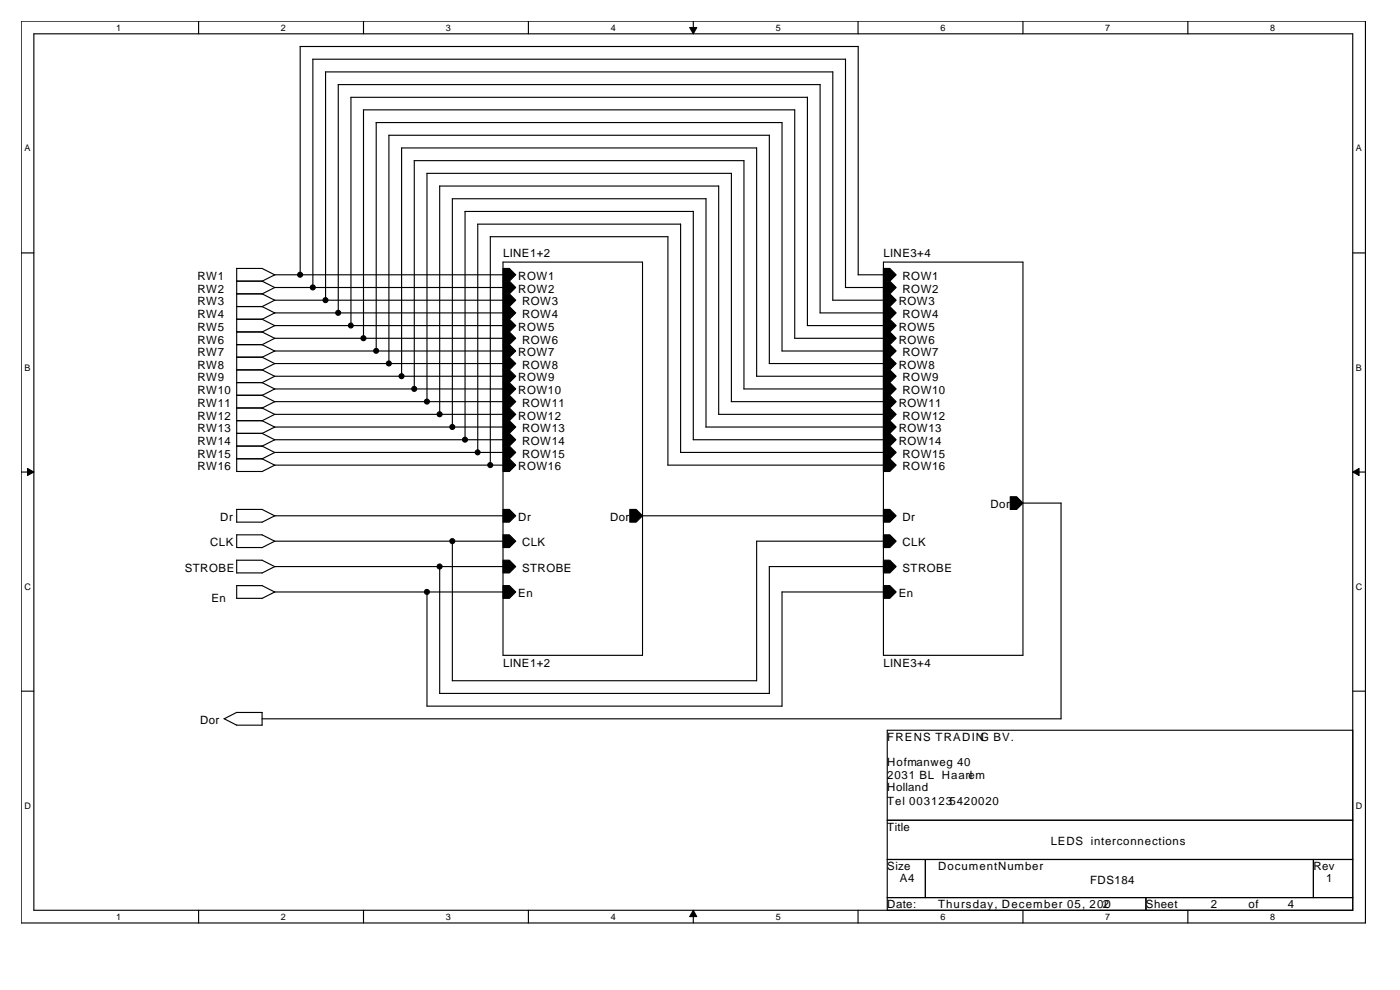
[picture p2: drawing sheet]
<svg xmlns="http://www.w3.org/2000/svg" width="420mm" height="297mm" viewBox="0 0 420 297" stroke-linecap="round" stroke-linejoin="round" font-family="sans-serif">
<g fill="none" stroke="#000" stroke-width=".34">
<path d="M6.3 6.3h403.5v270.6h-403.5zM10.2 10.1h395.8v263h-395.8zM59.6 6.3v3.8M90 14h167.6M90.1 14v68.5M109.1 6.3v3.8M158.6 6.3v3.8M208.1 6.3v3.8M253.7 17.7v68.6M253.7 17.8h-159.8v68.5M257.5 6.3v3.8M257.6 13.9v68.6"/>
<path d="M307 6.3v3.8M356.5 6.3v3.8M101.5 25.4l144.6-.1v68.6h19M101.5 25.4v68.5M105.3 29.2h137v68.5M105.3 29.2v68.5M109.1 33l129.4-.1v68.6M109.1 33v68.5M112.9 36.8l121.8-.1v68.6h30.4M112.9 36.8v68.6M249.9 21.5v68.6h15.2M249.9 21.6h-152.2v68.5"/>
<path d="M116.7 40.6h114.2M116.7 40.6v68.5M128.1 52h91.4v68.5M128.1 52v68.6M131.9 55.8h83.8M132 55.8v68.6M211.9 59.6h-76.1v68.6M211.9 59.6v68.5M215.7 55.8v68.5M227.1 44.4v68.5M227.1 44.4h-106.6v68.5M230.9 40.5v68.6h34.2"/>
<path d="M6.3 75.9h3.9M143.3 67.3l61-.1-.1 68.5h60.9M143.4 67.3v68.5M151 78.6h41.8v118h-41.8zM200.4 71v68.6M200.4 71h-53.3l.1 68.6M208.1 63.4v68.5h57M208.1 63.4h-68.6l.1 68.6M265.1 78.6h41.9v118h-41.9zM406 75.9h3.8M71 84.4h7.7M71 88.2h7.7"/>
<path d="M71 92h7.7M71 95.8h7.7M71 99.6h7.7M71 80.5h7.7M71 80.5v61M78.7 80.5l3.8 2M78.7 84.4l3.8 1.9M78.7 88.2l3.8 1.9M78.7 99.6l3.8 1.9M151 82.5h-68.5l-3.9 1.9M151 86.3h-68.5l-3.9 1.9M151 90.1h-68.5l-3.9 1.9 3.9 1.9"/>
<path d="M151 93.9h-68.5l-3.9 1.9 3.9 1.9M151 97.7h-68.5l-3.9 1.9M242.3 97.7h22.8M253.7 86.3h11.4M257.5 82.5h7.6M71 103.4h7.7M71 107.2h7.7M71 111h7.7M71 114.8h7.7M71 118.6h7.7M78.7 103.4l3.8 2M78.7 107.2l3.8 1.9"/>
<path d="M78.7 111l3.8 1.9M78.7 114.8l3.8 1.9M151 101.5h-68.5l-3.9 1.9M151 105.3h-68.5l-3.9 1.9M151 109.1h-68.5l-3.9 1.9M151 112.9h-68.5l-3.9 1.9M151 116.7h-68.5l-3.9 1.9 3.9 2M223.2 116.7h41.9M223.3 116.7v-68.5h-99v68.5M227 112.9h38.1M238.5 101.5h26.6M71 122.4h7.7"/>
<path d="M71 126.2h7.7M71 130h7.7M71 133.8h7.7M71 137.7h7.7M78.7 126.2l3.8 2M78.7 130l3.8 2M151 120.5h-68.5l-3.9 2 3.9 1.9M151 124.3h-68.5l-3.9 2M151 128.1h-68.5l-3.9 2M151 131.9h-68.5l-3.9 2 3.9 1.9M151 135.7h-68.5l-3.8 2 3.8 1.9M151 139.6h-68.5l-3.9 1.9"/>
<path d="M200.4 139.6h64.7M211.8 128.1h53.3M215.6 124.3h49.5M219.5 120.5h45.6M6.3 141.6h3.9M71 156.7h7.7M71 141.5h7.7M78.7 152.9l3.8 1.9M78.7 152.9l-7.7-.1v3.9M151 154.8h-68.5l-3.9 1.9M192.8 154.8h72.4M307 150.9h11.5"/>
<path d="M318.4 150.9v64.8h-239.8M406 141.6h3.8M71 171.9h7.7M71 160.4v3.9M71 175.7v3.8M71 160.5h7.7M71 175.7h7.7M78.7 160.5l3.8 1.9M78.7 168.1l3.8 1.9M78.7 175.7l3.8 2M78.7 168.1l-7.7-.1v3.9M128.1 177.6v34.3"/>
<path d="M132 170v38.1M135.8 162.3l-.1 41.9h91.4M151 162.4h-68.5l-3.9 1.9h-7.6M151 170h-68.5l-3.9 1.9M151 177.6h-68.5l-3.9 2-7.6-.1M227 162.4h38.1M227.1 162.4v41.9M265.1 170h-34.3l.1 38.1M265.1 177.6h-30.4v34.3h-106.6M6.3 207.4h3.9M67.2 215.6l3.8 2M71 217.6h7.7"/>
<path d="M78.7 213.8v3.8M78.7 213.8l-7.6-.1-3.8 2M131.9 208.1h99M406 207.4h3.8M406 219.1h-139.7v54M266.3 246.1h139.7M266.3 257.9h139.7M277.7 257.9v11.4M394.2 257.9v11.4M59.6 273.1v3.8M109.1 273.1v3.8M158.6 273.1v3.8"/>
<path d="M208.1 273.1v3.8M257.5 273.1v3.8M266.3 269.3h139.7M307 273.1v3.8M343.9 269.3v3.8M356.5 273.1v3.8"/>
</g>
<g fill="#000" stroke="#000" stroke-width=".3">
<path d="M207 8.2h2.1l-1 1.9z" fill-rule="evenodd"/>
<path d="M8.3 140.5l1.9 1.1-1.9 1.1z" fill-rule="evenodd"/>
<path d="M406 141.6l1.9-1.1v2.2z" fill-rule="evenodd"/>
<path d="M208.1 273.1l1 1.9h-2.1z" fill-rule="evenodd"/>
</g>
<g fill="#000" stroke="#000" stroke-width=".34">
<path d="M151 80.5h1.9l1.9 2-1.9 1.9h-1.9z" fill-rule="evenodd"/>
<path d="M151 84.4h1.9l1.9 1.9-1.9 1.9h-1.9z" fill-rule="evenodd"/>
<path d="M151 88.2h1.9l1.9 1.9-1.9 1.9h-1.9z" fill-rule="evenodd"/>
<path d="M151 92h1.9l1.9 1.9-1.9 1.9h-1.9z" fill-rule="evenodd"/>
<path d="M151 95.8h1.9l1.9 1.9-1.9 1.9h-1.9z" fill-rule="evenodd"/>
<path d="M265.1 80.5h1.9l1.9 2-1.9 1.9h-1.9z" fill-rule="evenodd"/>
<path d="M265.1 84.4h1.9l1.9 1.9-1.9 1.9h-1.9z" fill-rule="evenodd"/>
<path d="M265.1 88.2h1.9l1.9 1.9-1.9 1.9h-1.9z" fill-rule="evenodd"/>
<path d="M265.1 92h1.9l1.9 1.9-1.9 1.9h-1.9z" fill-rule="evenodd"/>
<path d="M265.1 95.8h1.9l1.9 1.9-1.9 1.9h-1.9z" fill-rule="evenodd"/>
<path d="M151 99.6h1.9l1.9 1.9-1.9 1.9h-1.9z" fill-rule="evenodd"/>
<path d="M151 103.4h1.9l1.9 1.9-1.9 1.9h-1.9z" fill-rule="evenodd"/>
<path d="M151 107.2h1.9l1.9 1.9-1.9 1.9h-1.9z" fill-rule="evenodd"/>
<path d="M151 111h1.9l1.9 1.9-1.9 1.9h-1.9z" fill-rule="evenodd"/>
<path d="M151 114.8h1.9l1.9 1.9-1.9 1.9h-1.9z" fill-rule="evenodd"/>
<path d="M265.1 99.6h1.9l1.9 1.9-1.9 1.9h-1.9z" fill-rule="evenodd"/>
<path d="M265.1 103.4h1.9l1.9 1.9-1.9 1.9h-1.9z" fill-rule="evenodd"/>
<path d="M265.1 107.2h1.9l1.9 1.9-1.9 1.9h-1.9z" fill-rule="evenodd"/>
<path d="M265.1 111h1.9l1.9 1.9-1.9 1.9h-1.9z" fill-rule="evenodd"/>
<path d="M265.1 114.8h1.9l1.9 1.9-1.9 1.9h-1.9z" fill-rule="evenodd"/>
<path d="M151 118.6h1.9l1.9 1.9-1.9 1.9h-1.9z" fill-rule="evenodd"/>
<path d="M151 122.4h1.9l1.9 1.9-1.9 1.9h-1.9z" fill-rule="evenodd"/>
<path d="M151 126.2h1.9l1.9 1.9-1.9 1.9h-1.9z" fill-rule="evenodd"/>
<path d="M151 130h1.9l1.9 1.9-1.9 1.9h-1.9z" fill-rule="evenodd"/>
<path d="M151 133.8h1.9l1.9 1.9-1.9 2h-1.9z" fill-rule="evenodd"/>
<path d="M151 137.7h1.9l1.9 1.9-1.9 1.9h-1.9z" fill-rule="evenodd"/>
<path d="M265.1 118.6h1.9l1.9 1.9-1.9 1.9h-1.9z" fill-rule="evenodd"/>
<path d="M265.1 122.4h1.9l1.9 1.9-1.9 1.9h-1.9z" fill-rule="evenodd"/>
<path d="M265.1 126.2h1.9l1.9 1.9-1.9 1.9h-1.9z" fill-rule="evenodd"/>
<path d="M265.1 130h1.9l1.9 1.9-1.9 1.9h-1.9z" fill-rule="evenodd"/>
<path d="M265.1 133.8h1.9l1.9 1.9-1.9 2h-1.9z" fill-rule="evenodd"/>
<path d="M265.1 137.7h1.9l1.9 1.9-1.9 1.9h-1.9z" fill-rule="evenodd"/>
<path d="M151 152.9h1.9l1.9 1.9-1.9 1.9h-1.9z" fill-rule="evenodd"/>
<path d="M189 152.9h1.9l1.9 1.9-1.9 1.9h-1.9z" fill-rule="evenodd"/>
<path d="M265.1 152.9h1.9l1.9 1.9-1.9 1.9h-1.9z" fill-rule="evenodd"/>
<path d="M303.2 149h1.9l1.9 1.9-1.9 2h-1.9z" fill-rule="evenodd"/>
<path d="M151 160.5h1.9l1.9 1.9-1.9 1.9h-1.9z" fill-rule="evenodd"/>
<path d="M151 168.1h1.9l1.9 1.9-1.9 1.9h-1.9z" fill-rule="evenodd"/>
<path d="M151 175.7h1.9l1.9 1.9-1.9 1.9h-1.9z" fill-rule="evenodd"/>
<path d="M265.1 160.5h1.9l1.9 1.9-1.9 1.9h-1.9z" fill-rule="evenodd"/>
<path d="M265.1 168.1h1.9l1.9 1.9-1.9 1.9h-1.9z" fill-rule="evenodd"/>
<path d="M265.1 175.7h1.9l1.9 1.9-1.9 1.9h-1.9z" fill-rule="evenodd"/>
</g>
<g fill="#000" stroke="#000" stroke-width=".34">
<circle cx="90.1" cy="82.4" r=".74"/>
<circle cx="93.9" cy="86.2" r=".74"/>
<circle cx="97.7" cy="90.1" r=".74"/>
<circle cx="101.5" cy="93.9" r=".74"/>
<circle cx="105.3" cy="97.7" r=".73"/>
<circle cx="109.1" cy="101.5" r=".74"/>
<circle cx="112.9" cy="105.3" r=".73"/>
<circle cx="116.7" cy="109.1" r=".74"/>
<circle cx="120.5" cy="112.9" r=".74"/>
<circle cx="124.3" cy="116.7" r=".74"/>
<circle cx="128.1" cy="120.5" r=".74"/>
<circle cx="131.9" cy="124.3" r=".74"/>
<circle cx="135.7" cy="128.1" r=".74"/>
<circle cx="139.6" cy="131.9" r=".74"/>
<circle cx="143.3" cy="135.7" r=".73"/>
<circle cx="147.1" cy="139.5" r=".74"/>
<circle cx="128.1" cy="177.6" r=".74"/>
<circle cx="131.9" cy="170" r=".74"/>
<circle cx="135.7" cy="162.4" r=".74"/>
</g>
<g font-size="3.4">
<text x="151" y="77.2">LINE1+2</text>
<text x="265.1" y="77.2">LINE3+4</text>
<text x="59.3" y="84">RW1</text>
<text x="59.3" y="87.8">RW2</text>
<text x="155.5" y="84">ROW1</text>
<text x="155.5" y="87.8">ROW2</text>
<text x="270.8" y="84">ROW1</text>
<text x="270.8" y="87.8">ROW2</text>
<text x="59.3" y="91.6">RW3</text>
<text x="59.3" y="95.4">RW4</text>
<text x="156.7" y="91.6">ROW3</text>
<text x="156.7" y="95.4">ROW4</text>
<text x="269.7" y="91.6">ROW3</text>
<text x="270.8" y="95.4">ROW4</text>
<text x="59.3" y="99.3">RW5</text>
<text x="155.5" y="99.3">ROW5</text>
<text x="269.7" y="99.3">ROW5</text>
<text x="59.3" y="103.1">RW6</text>
<text x="59.3" y="106.9">RW7</text>
<text x="155.5" y="106.9">ROW7</text>
<text x="156.7" y="103.1">ROW6</text>
<text x="269.7" y="103.1">ROW6</text>
<text x="270.8" y="106.9">ROW7</text>
<text x="59.3" y="110.6">RW8</text>
<text x="156.7" y="110.6">ROW8</text>
<text x="269.7" y="110.6">ROW8</text>
<text x="59.3" y="114.5">RW9</text>
<text x="59.3" y="118.3">RW10</text>
<text x="155.5" y="114.5">ROW9</text>
<text x="155.5" y="118.3">ROW10</text>
<text x="270.8" y="114.5">ROW9</text>
<text x="270.8" y="118.3">ROW10</text>
<text x="59.3" y="122.1">RW11</text>
<text x="59.3" y="125.9">RW12</text>
<text x="155.5" y="125.9">ROW12</text>
<text x="156.7" y="122.1">ROW11</text>
<text x="269.7" y="122.1">ROW11</text>
<text x="270.8" y="125.9">ROW12</text>
<text x="59.3" y="129.7">RW13</text>
<text x="156.7" y="129.7">ROW13</text>
<text x="269.7" y="129.7">ROW13</text>
<text x="59.3" y="133.5">RW14</text>
<text x="59.3" y="137.3">RW15</text>
<text x="156.7" y="133.5">ROW14</text>
<text x="156.7" y="137.3">ROW15</text>
<text x="269.7" y="133.5">ROW14</text>
<text x="270.8" y="137.3">ROW15</text>
<text x="59.3" y="141.1">RW16</text>
<text x="155.5" y="141.1">ROW16</text>
<text x="270.8" y="141.1">ROW16</text>
<text x="297.3" y="152.5">Dor</text>
<text x="66.1" y="156.3">Dr</text>
<text x="155.5" y="156.3">Dr</text>
<text x="183.1" y="156.3">Dor</text>
<text x="270.8" y="156.3">Dr</text>
<text x="63.1" y="163.9">CLK</text>
<text x="156.7" y="163.9">CLK</text>
<text x="270.8" y="163.9">CLK</text>
<text x="55.5" y="171.6">STROBE</text>
<text x="156.7" y="171.6">STROBE</text>
<text x="270.8" y="171.6">STROBE</text>
<text x="155.5" y="179.2">En</text>
<text x="269.7" y="179.2">En</text>
<text x="63.5" y="180.7">En</text>
<text x="151" y="200.1">LINE1+2</text>
<text x="265.1" y="200.1">LINE3+4</text>
<text x="60" y="217.2">Dor</text>
<text x="266.3" y="222.2">FRENS TRADING BV.</text>
<text x="266.3" y="229.8">Hofmanweg 40</text>
<text x="266.3" y="233.6">2031 BL Haarlem</text>
<text x="266.3" y="237.4">Holland</text>
<text x="266.3" y="241.6">Tel 0031235420020</text>
<text x="266.3" y="249.2">Title</text>
<text x="315.4" y="253.4">LEDS interconnections</text>
<text x="266.3" y="261">Size</text>
<text x="281.5" y="261">DocumentNumber</text>
<text x="394.2" y="261">Rev</text>
<text x="270.1" y="264.8">A4</text>
<text x="327.2" y="265.2">FDS184</text>
<text x="398" y="264.8">1</text>
<text x="266.3" y="272.4">Date:</text>
<text x="281.5" y="272.4">Thursday, December 05, 200</text>
<text x="331" y="272.4">2</text>
<text x="343.9" y="272.4">Sheet</text>
<text x="363.3" y="272.4">2</text>
<text x="374.7" y="272.4">of</text>
<text x="386.5" y="272.4">4</text>
</g>
<g font-size="2.7">
<text x="34.9" y="9.2">1</text>
<text x="84.3" y="9.2">2</text>
<text x="133.8" y="9.2">3</text>
<text x="183.3" y="9.2">4</text>
<text x="232.8" y="9.2">5</text>
<text x="282.2" y="9.2">6</text>
<text x="331.7" y="9.2">7</text>
<text x="381.2" y="9.2">8</text>
<text x="7.3" y="45.5">A</text>
<text x="407" y="45.5">A</text>
<text x="7.3" y="111.2">B</text>
<text x="407" y="111.2">B</text>
<text x="7.3" y="176.9">C</text>
<text x="407" y="176.9">C</text>
<text x="7.3" y="242.7">D</text>
<text x="407" y="242.7">D</text>
<text x="34.9" y="276">1</text>
<text x="84.3" y="276">2</text>
<text x="133.8" y="276">3</text>
<text x="183.3" y="276">4</text>
<text x="232.8" y="276">5</text>
<text x="282.2" y="276">6</text>
<text x="331.7" y="276">7</text>
<text x="381.2" y="276">8</text>
</g>
</svg>
